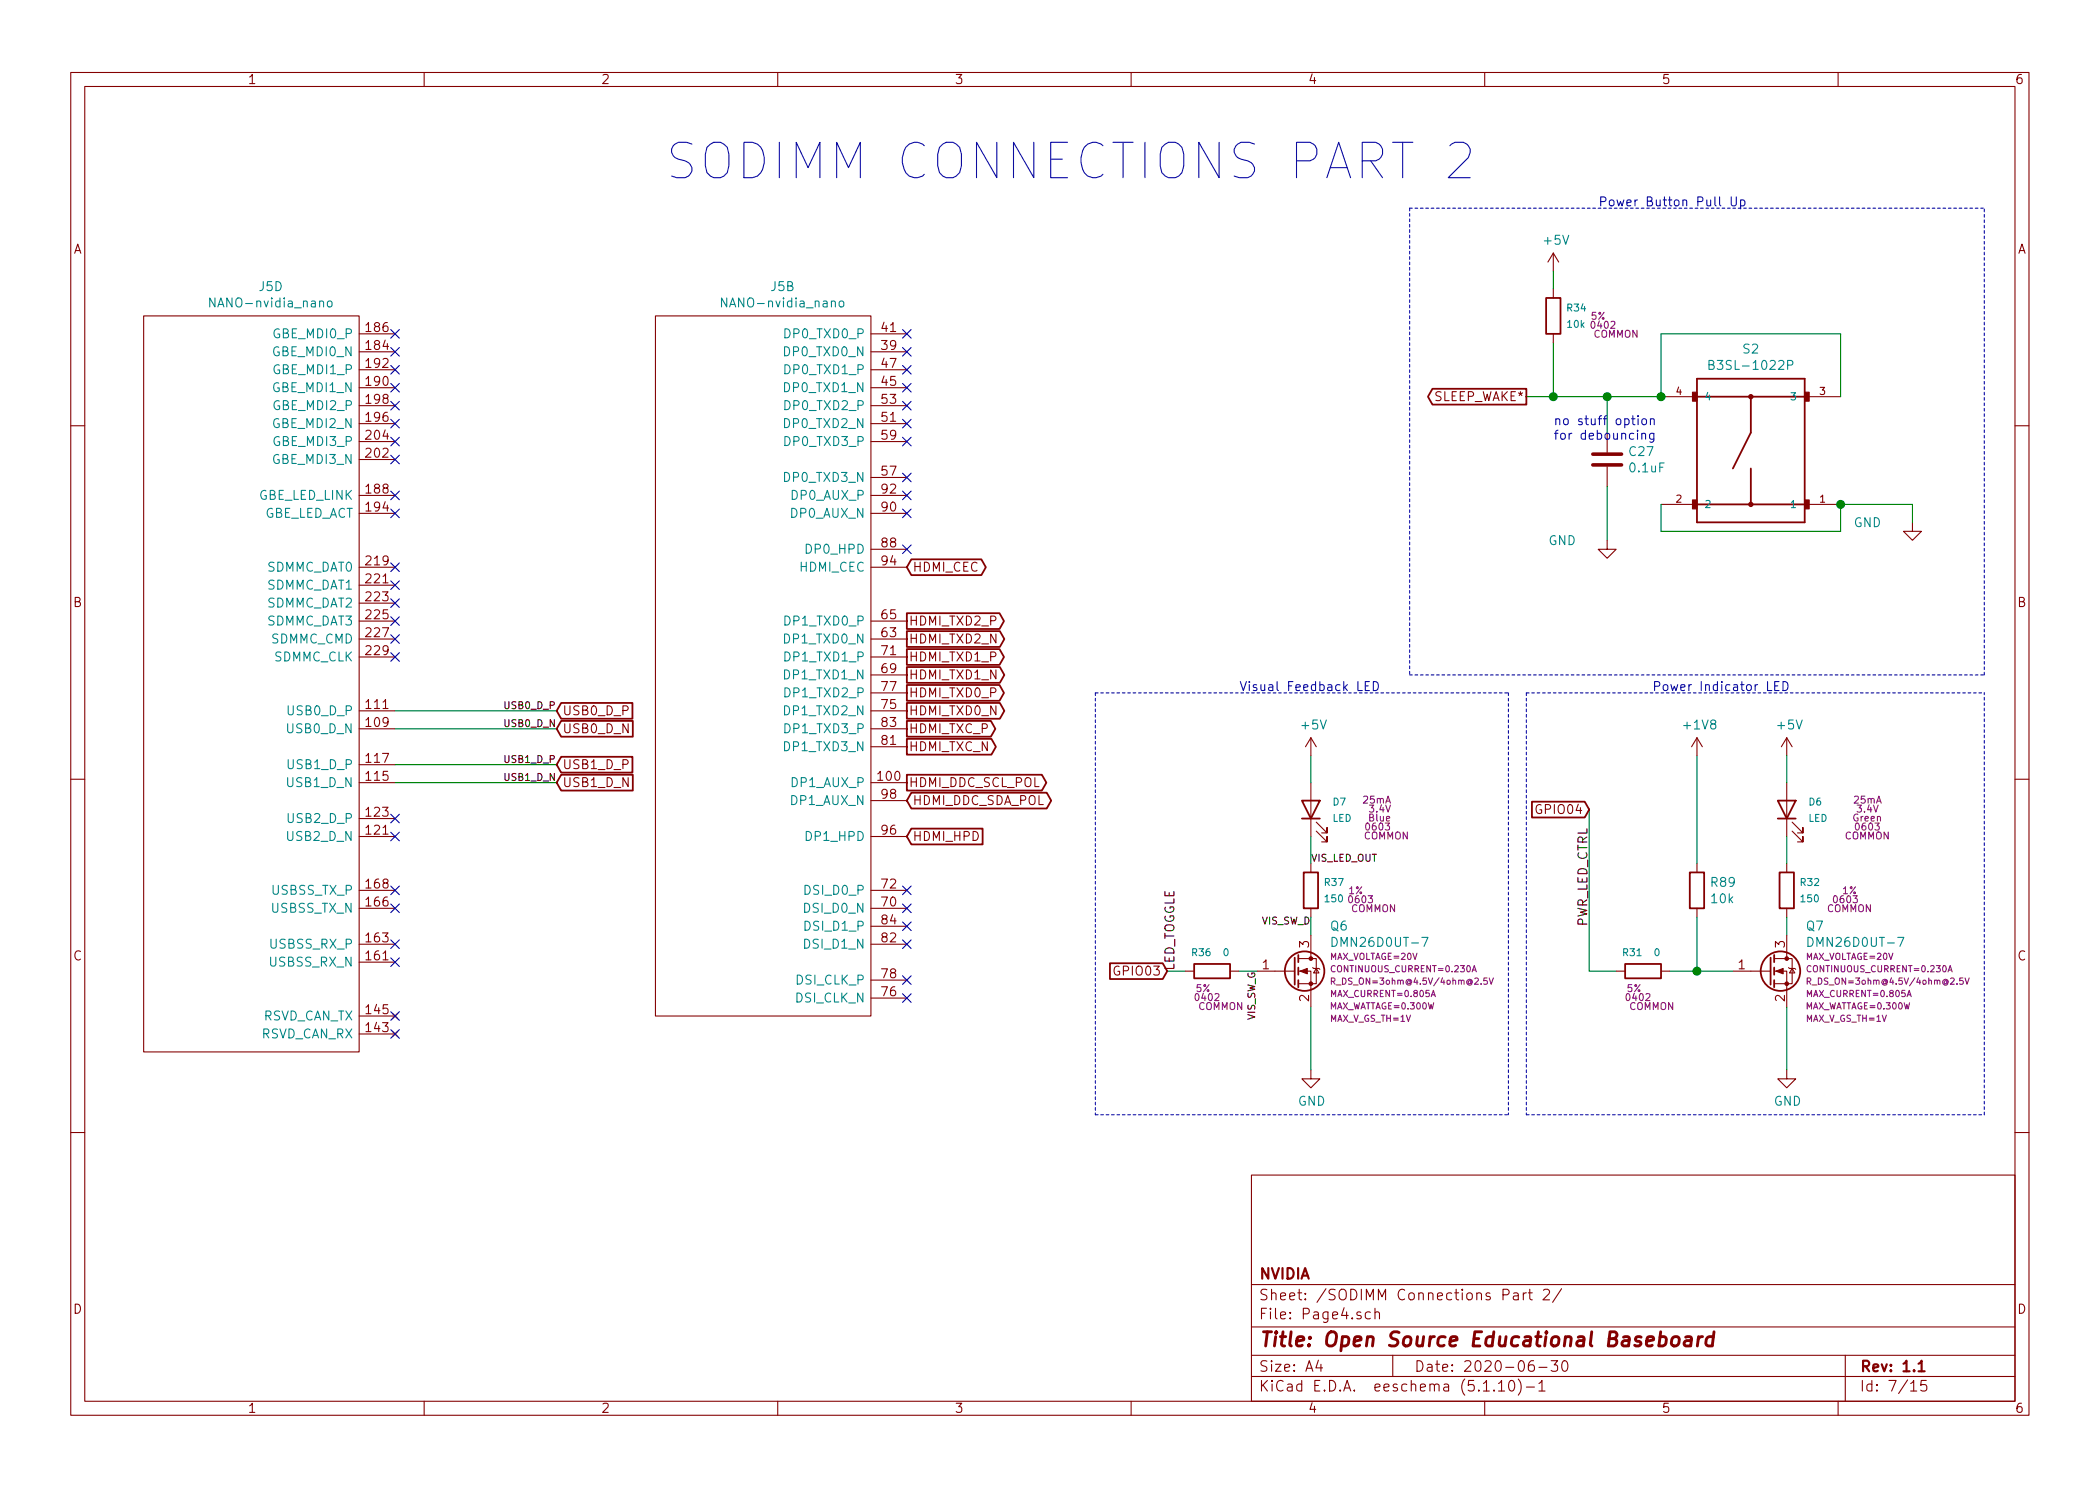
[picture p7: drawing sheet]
EESchema Schematic File Version 4
EELAYER 30 0
EELAYER END
$Descr A4 11693 8268
encoding utf-8
Sheet 7 15
Title "Open Source Educational Baseboard"
Date "2020-06-30"
Rev "1.1"
Comp "NVIDIA"
Comment1 ""
Comment2 ""
Comment3 ""
Comment4 ""
$EndDescr
NoConn ~ 2200 3150
NoConn ~ 2200 3250
NoConn ~ 2200 3350
NoConn ~ 2200 3450
NoConn ~ 2200 3550
NoConn ~ 2200 3650
NoConn ~ 2200 4950
NoConn ~ 2200 5050
NoConn ~ 2200 5250
NoConn ~ 2200 5350
NoConn ~ 2200 5650
NoConn ~ 2200 5750
NoConn ~ 2200 1850
NoConn ~ 2200 1950
NoConn ~ 2200 2050
NoConn ~ 2200 2150
NoConn ~ 2200 2250
NoConn ~ 2200 2350
NoConn ~ 2200 2450
NoConn ~ 2200 2550
NoConn ~ 2200 2750
NoConn ~ 2200 2850
Text GLabel 3100 4050 2    50   Input ~ 0
USB0_D_N
Text GLabel 3100 3950 2    50   Input ~ 0
USB0_D_P
Text GLabel 3100 4350 2    50   Input ~ 0
USB1_D_N
Text GLabel 3100 4250 2    50   Input ~ 0
USB1_D_P
NoConn ~ 2200 4550
NoConn ~ 2200 4650
Text GLabel 8500 2200 0    50   Output ~ 0
SLEEP_WAKE*
$Comp
L power:+5V #PWR?
U 1 1
P 8650 1500
AR Path="/5EE262A8/5F0F8FEC" Ref="#PWR?"  Part="1" 
AR Path="/5EFE3FB9/5F0F8FEC" Ref="#PWR?"  Part="1" 
AR Path="/5EF267A4/5F0F8FEC" Ref="#PWR072"  Part="1" 
F 0 "#PWR072" H 8650 1350 50  0001 C CNN
F 1 "+5V" H 8665 1673 50  0000 C CNN
F 2 "" H 8650 1500 50  0001 C CNN
F 3 "" H 8650 1500 50  0001 C CNN
	1    8650 1500
	1    0    0    -1  
$EndComp
Wire Wire Line
	8650 1900 8650 2200
Text Notes 8900 1150 0    50   ~ 0
Power Button Pull Up\n
Text Notes 3700 1000 0    197  ~ 0
SODIMM CONNECTIONS PART 2
Wire Wire Line
	8500 2200 8650 2200
Wire Notes Line
	11050 6200 11050 3850
Wire Notes Line
	8500 3850 8500 6200
Text Notes 9200 3850 0    50   ~ 0
Power Indicator LED\n
$Comp
L Device:R R34
U 1 1
P 8650 1750
F 0 "R34" H 8720 1796 39  0000 L CNN
F 1 "10k" H 8720 1705 39  0000 L CNN
F 2 "Resistor_SMD:R_0402_1005Metric" V 8580 1750 39  0001 C CNN
F 3 "~" H 8650 1750 39  0000 C CNN
F 4 "0402" H 8850 1700 39  0000 L CNN "Package"
F 5 "5%" H 8900 1750 39  0000 C CNN "Tolerance"
F 6 "COMMON" H 9000 1650 39  0000 C CNN "Part"
	1    8650 1750
	1    0    0    -1  
$EndComp
$Comp
L Device:C C27
U 1 1
P 8950 2550
F 0 "C27" H 9065 2596 50  0000 L CNN
F 1 "0.1uF" H 9065 2505 50  0000 L CNN
F 2 "Capacitor_SMD:C_0402_1005Metric" H 8988 2400 50  0001 C CNN
F 3 "~" H 8950 2550 50  0001 C CNN
	1    8950 2550
	1    0    0    -1  
$EndComp
Wire Wire Line
	8950 2200 8950 2400
Text Notes 8650 2450 0    50   ~ 0
no stuff option\nfor debouncing\n
$Comp
L CustomSymbols:SODIMM_260 J?
U 2 1
P 4250 1750
AR Path="/5EFE9D95" Ref="J?"  Part="2" 
AR Path="/5EF2B870/5EFE9D95" Ref="J?"  Part="2" 
AR Path="/5EF267A4/5EFE9D95" Ref="J5"  Part="2" 
F 0 "J5" H 4358 1915 50  0000 C CNN
F 1 "NANO-nvidia_nano" H 4358 1824 50  0000 C CNN
F 2 "Custom Footprints:SODIMM-DDR4_8mm-NANO" H 3900 1850 50  0001 L CNN
F 3 "" H 4250 1750 60  0001 C CNN
	2    4250 1750
	1    0    0    -1  
$EndComp
NoConn ~ 5050 1850
NoConn ~ 5050 1950
NoConn ~ 5050 2050
NoConn ~ 5050 2150
NoConn ~ 5050 2250
NoConn ~ 5050 2350
NoConn ~ 5050 2450
NoConn ~ 5050 2650
NoConn ~ 5050 2750
NoConn ~ 5050 2850
NoConn ~ 5050 3050
NoConn ~ 5050 4950
NoConn ~ 5050 5050
NoConn ~ 5050 5150
NoConn ~ 5050 5250
NoConn ~ 5050 5450
NoConn ~ 5050 5550
Text GLabel 5050 3450 2    50   Output ~ 0
HDMI_TXD2_P
Text GLabel 5050 3550 2    50   Output ~ 0
HDMI_TXD2_N
Text GLabel 5050 3650 2    50   Output ~ 0
HDMI_TXD1_P
Text GLabel 5050 3750 2    50   Output ~ 0
HDMI_TXD1_N
Text GLabel 5050 3850 2    50   Output ~ 0
HDMI_TXD0_P
Text GLabel 5050 3950 2    50   Output ~ 0
HDMI_TXD0_N
Text GLabel 5050 4050 2    50   Output ~ 0
HDMI_TXC_P
Text GLabel 5050 4150 2    50   Output ~ 0
HDMI_TXC_N
Text GLabel 5050 4350 2    50   Output ~ 0
HDMI_DDC_SCL_POL
Text GLabel 5050 4450 2    50   BiDi ~ 0
HDMI_DDC_SDA_POL
Text GLabel 5050 4650 2    50   Input ~ 0
HDMI_HPD
Text GLabel 5050 3150 2    50   BiDi ~ 0
HDMI_CEC
Wire Notes Line
	8500 3850 11050 3850
Text Label 8850 4600 3    50   ~ 0
PWR_LED_CTRL
Wire Wire Line
	8850 5400 9000 5400
Wire Notes Line
	8500 6200 11050 6200
$Comp
L Device:R R31
U 1 1
P 9150 5400
F 0 "R31" V 9250 5400 39  0000 L CNN
F 1 "0" V 9250 5300 39  0000 L CNN
F 2 "Resistor_SMD:R_0402_1005Metric" V 9080 5400 39  0001 C CNN
F 3 "~" H 9150 5400 39  0000 C CNN
F 4 "0402" V 9000 5350 39  0000 L CNN "Package"
F 5 "5%" V 9050 5450 39  0000 C CNN "Tolerance"
F 6 "COMMON" V 8950 5350 39  0000 C CNN "Part"
	1    9150 5400
	0    -1   -1   0   
$EndComp
Wire Wire Line
	9950 4200 9950 4350
Wire Wire Line
	9950 4650 9950 4800
Wire Wire Line
	9950 5100 9950 5200
Wire Wire Line
	9950 5600 9950 5950
$Comp
L power:GND #PWR070
U 1 1
P 9950 5950
F 0 "#PWR070" H 9950 5700 50  0001 C CNN
F 1 "GND" H 9955 5777 50  0000 C CNN
F 2 "" H 9950 5950 50  0001 C CNN
F 3 "" H 9950 5950 50  0001 C CNN
	1    9950 5950
	1    0    0    -1  
$EndComp
$Comp
L power:+5V #PWR069
U 1 1
P 9950 4200
F 0 "#PWR069" H 9950 4050 50  0001 C CNN
F 1 "+5V" H 9965 4373 50  0000 C CNN
F 2 "" H 9950 4200 50  0001 C CNN
F 3 "" H 9950 4200 50  0001 C CNN
	1    9950 4200
	1    0    0    -1  
$EndComp
$Comp
L Device:LED D6
U 1 1
P 9950 4500
F 0 "D6" V 9989 4382 39  0000 R CNN
F 1 "LED" V 9898 4382 39  0000 R CNN
F 2 "LED_SMD:LED_0603_1608Metric" H 9950 4500 39  0001 C CNN
F 3 "~" H 9950 4500 39  0001 C CNN
F 4 "25mA" V 10000 4050 39  0000 C CNN "Current"
F 5 "3.4V" V 9950 4050 39  0000 C CNN "Voltage"
F 6 "Green" V 9900 4050 39  0000 C CNN "Color"
F 7 "0603" V 9850 4050 39  0000 C CNN "Package"
F 8 "COMMON" V 9800 4050 39  0000 C CNN "Part"
	1    9950 4500
	0    -1   -1   0   
$EndComp
$Comp
L Device:R R32
U 1 1
P 9950 4950
F 0 "R32" H 10020 4996 39  0000 L CNN
F 1 "150" H 10020 4905 39  0000 L CNN
F 2 "Resistor_SMD:R_0603_1608Metric" V 9880 4950 39  0001 C CNN
F 3 "~" H 9950 4950 39  0000 C CNN
F 4 "0603" H 10200 4900 39  0000 L CNN "Package"
F 5 "1%" H 10300 4950 39  0000 C CNN "Tolerance"
F 6 "COMMON" H 10300 4850 39  0000 C CNN "Part"
	1    9950 4950
	1    0    0    -1  
$EndComp
Text GLabel 8850 4500 0    50   Input ~ 0
GPIO04
Connection ~ 8650 2200
Connection ~ 8950 2200
Wire Wire Line
	8950 2200 8650 2200
Wire Wire Line
	8950 2700 8950 3000
Wire Wire Line
	9250 2200 8950 2200
$Comp
L DownloadedSymbols:B3SL-1022P S3
U 1 1
P 9750 2500
AR Path="/5F1CE4C3" Ref="S3"  Part="1" 
AR Path="/5EF267A4/5F1CE4C3" Ref="S2"  Part="1" 
F 0 "S2" H 9750 3067 50  0000 C CNN
F 1 "B3SL-1022P" H 9750 2976 50  0000 C CNN
F 2 "Crystal:Crystal_SMD_7050-4Pin_7.0x5.0mm" H 9750 2500 50  0001 L BNN
F 3 "Omron" H 9750 2500 50  0001 L BNN
	1    9750 2500
	1    0    0    -1  
$EndComp
$Comp
L power:GND #PWR?
U 1 1
P 10650 2900
AR Path="/5EE262A8/5F0F8FE6" Ref="#PWR?"  Part="1" 
AR Path="/5EFE3FB9/5F0F8FE6" Ref="#PWR?"  Part="1" 
AR Path="/5EF267A4/5F0F8FE6" Ref="#PWR074"  Part="1" 
F 0 "#PWR074" H 10650 2650 50  0001 C CNN
F 1 "GND" H 10400 2900 50  0000 C CNN
F 2 "" H 10650 2900 50  0001 C CNN
F 3 "" H 10650 2900 50  0001 C CNN
	1    10650 2900
	1    0    0    -1  
$EndComp
Wire Wire Line
	9250 2200 9250 1850
Wire Wire Line
	9250 1850 10250 1850
Wire Wire Line
	10250 1850 10250 2200
Wire Wire Line
	9250 2950 10250 2950
Wire Wire Line
	10250 2950 10250 2800
Wire Wire Line
	9250 2800 9250 2950
Wire Wire Line
	10650 2800 10250 2800
Connection ~ 10250 2800
Connection ~ 9250 2200
$Comp
L power:GND #PWR?
U 1 1
P 8950 3000
AR Path="/5EE262A8/5F1E01C1" Ref="#PWR?"  Part="1" 
AR Path="/5EFE3FB9/5F1E01C1" Ref="#PWR?"  Part="1" 
AR Path="/5EF267A4/5F1E01C1" Ref="#PWR0185"  Part="1" 
F 0 "#PWR0185" H 8950 2750 50  0001 C CNN
F 1 "GND" H 8700 3000 50  0000 C CNN
F 2 "" H 8950 3000 50  0001 C CNN
F 3 "" H 8950 3000 50  0001 C CNN
	1    8950 3000
	1    0    0    -1  
$EndComp
Wire Notes Line
	7850 3750 11050 3750
Wire Notes Line
	11050 3750 11050 1150
Wire Notes Line
	7850 1150 7850 3750
Wire Notes Line
	7850 1150 11050 1150
Wire Wire Line
	10650 2800 10650 2900
Wire Notes Line
	6100 3850 6100 6200
Text Notes 6900 3850 0    50   ~ 0
Visual Feedback LED\n
Text Label 6550 5400 1    50   ~ 0
LED_TOGGLE
$Comp
L Device:R R36
U 1 1
P 6750 5400
F 0 "R36" V 6850 5400 39  0000 L CNN
F 1 "0" V 6850 5300 39  0000 L CNN
F 2 "Resistor_SMD:R_0402_1005Metric" V 6680 5400 39  0001 C CNN
F 3 "~" H 6750 5400 39  0000 C CNN
F 4 "0402" V 6600 5350 39  0000 L CNN "Package"
F 5 "5%" V 6650 5450 39  0000 C CNN "Tolerance"
F 6 "COMMON" V 6550 5350 39  0000 C CNN "Part"
	1    6750 5400
	0    -1   -1   0   
$EndComp
Wire Wire Line
	7300 4200 7300 4350
Wire Wire Line
	7300 4650 7300 4800
$Comp
L power:GND #PWR0187
U 1 1
P 7300 5950
F 0 "#PWR0187" H 7300 5700 50  0001 C CNN
F 1 "GND" H 7305 5777 50  0000 C CNN
F 2 "" H 7300 5950 50  0001 C CNN
F 3 "" H 7300 5950 50  0001 C CNN
	1    7300 5950
	1    0    0    -1  
$EndComp
$Comp
L power:+5V #PWR0186
U 1 1
P 7300 4200
F 0 "#PWR0186" H 7300 4050 50  0001 C CNN
F 1 "+5V" H 7315 4373 50  0000 C CNN
F 2 "" H 7300 4200 50  0001 C CNN
F 3 "" H 7300 4200 50  0001 C CNN
	1    7300 4200
	1    0    0    -1  
$EndComp
$Comp
L Device:LED D7
U 1 1
P 7300 4500
F 0 "D7" V 7339 4382 39  0000 R CNN
F 1 "LED" V 7248 4382 39  0000 R CNN
F 2 "LED_SMD:LED_0603_1608Metric" H 7300 4500 39  0001 C CNN
F 3 "~" H 7300 4500 39  0001 C CNN
F 4 "25mA" V 7350 4050 39  0000 L CNN "Current"
F 5 "3.4V" V 7300 4050 39  0000 L CNN "Voltage"
F 6 "Blue" V 7250 4050 39  0000 L CNN "Color"
F 7 "0603" V 7200 4050 39  0000 L CNN "Package"
F 8 "COMMON" V 7150 3950 39  0000 L CNN "Part"
	1    7300 4500
	0    -1   -1   0   
$EndComp
$Comp
L Device:R R37
U 1 1
P 7300 4950
F 0 "R37" H 7370 4996 39  0000 L CNN
F 1 "150" H 7370 4905 39  0000 L CNN
F 2 "Resistor_SMD:R_0603_1608Metric" V 7230 4950 39  0001 C CNN
F 3 "~" H 7300 4950 39  0000 C CNN
F 4 "0603" H 7500 4900 39  0000 L CNN "Package"
F 5 "1%" H 7550 4950 39  0000 C CNN "Tolerance"
F 6 "COMMON" H 7650 4850 39  0000 C CNN "Part"
	1    7300 4950
	1    0    0    -1  
$EndComp
Text GLabel 6500 5400 0    50   Input ~ 0
GPIO03
$Comp
L CustomSymbols:SODIMM_260 J?
U 4 1
P 1400 1750
AR Path="/5F0069E9" Ref="J?"  Part="4" 
AR Path="/5EF267A4/5F0069E9" Ref="J5"  Part="4" 
F 0 "J5" H 1508 1915 50  0000 C CNN
F 1 "NANO-nvidia_nano" H 1508 1824 50  0000 C CNN
F 2 "Custom Footprints:SODIMM-DDR4_8mm-NANO" H 1050 1850 50  0001 L CNN
F 3 "" H 1400 1750 60  0001 C CNN
	4    1400 1750
	1    0    0    -1  
$EndComp
Wire Wire Line
	6500 5400 6600 5400
Wire Notes Line
	6100 3850 8400 3850
Wire Notes Line
	6100 6200 8400 6200
Wire Notes Line
	8400 3850 8400 6200
Wire Wire Line
	8850 4500 8850 5400
Wire Wire Line
	8650 1500 8650 1600
Text Label 2800 4050 0    39   ~ 0
USB0_D_N
Text Label 2800 3950 0    39   ~ 0
USB0_D_P
Text Label 2800 4350 0    39   ~ 0
USB1_D_N
Text Label 2800 4250 0    39   ~ 0
USB1_D_P
Text Label 7300 4800 0    39   ~ 0
VIS_LED_OUT
Text Label 7300 5150 2    39   ~ 0
VIS_SW_D
Text Label 7000 5400 3    39   ~ 0
VIS_SW_G
Wire Wire Line
	7300 5200 7300 5100
Wire Wire Line
	7300 5600 7300 5950
Wire Wire Line
	6900 5400 7000 5400
Wire Wire Line
	2200 4350 3100 4350
Wire Wire Line
	2200 4250 3100 4250
Wire Wire Line
	2200 4050 3100 4050
Wire Wire Line
	2200 3950 3100 3950
$Comp
L Transistor_FET:2N7002 Q?
U 1 1
P 7200 5400
AR Path="/5EF6A45F/60DFD850" Ref="Q?"  Part="1" 
AR Path="/5EF267A4/60DFD850" Ref="Q6"  Part="1" 
AR Path="/5EEF7C46/60DFD850" Ref="Q?"  Part="1" 
F 0 "Q6" H 7404 5653 50  0000 L CNN
F 1 "DMN26D0UT-7" H 7404 5562 50  0000 L CNN
F 2 "Package_TO_SOT_SMD:SOT-523" H 7400 5325 50  0001 L CIN
F 3 "https://www.diodes.com/assets/Datasheets/ds31854.pdf" H 7200 5400 50  0001 L CNN
F 4 "MAX_VOLTAGE=20V" H 7404 5482 35  0000 L CNN "MAX_VOLTAGE"
F 5 "CONTINUOUS_CURRENT=0.230A" H 7404 5413 35  0000 L CNN "CONTINUOUS_CURRENT"
F 6 "R_DS_ON=3ohm@4.5V/4ohm@2.5V" H 7404 5344 35  0000 L CNN "R_DS_ON"
F 7 "MAX_CURRENT=0.805A" H 7404 5275 35  0000 L CNN "MAX_CURRENT"
F 8 "MAX_WATTAGE=0.300W" H 7404 5206 35  0000 L CNN "MAX_WATTAGE"
F 9 "MAX_V_GS_TH=1V" H 7404 5137 35  0000 L CNN "V_GS_TH_MAX"
	1    7200 5400
	1    0    0    -1  
$EndComp
$Comp
L Transistor_FET:2N7002 Q?
U 1 1
P 9850 5400
AR Path="/5EF6A45F/60E00A1C" Ref="Q?"  Part="1" 
AR Path="/5EF267A4/60E00A1C" Ref="Q7"  Part="1" 
AR Path="/5EEF7C46/60E00A1C" Ref="Q?"  Part="1" 
F 0 "Q7" H 10054 5653 50  0000 L CNN
F 1 "DMN26D0UT-7" H 10054 5562 50  0000 L CNN
F 2 "Package_TO_SOT_SMD:SOT-523" H 10050 5325 50  0001 L CIN
F 3 "https://www.diodes.com/assets/Datasheets/ds31854.pdf" H 9850 5400 50  0001 L CNN
F 4 "MAX_VOLTAGE=20V" H 10054 5482 35  0000 L CNN "MAX_VOLTAGE"
F 5 "CONTINUOUS_CURRENT=0.230A" H 10054 5413 35  0000 L CNN "CONTINUOUS_CURRENT"
F 6 "R_DS_ON=3ohm@4.5V/4ohm@2.5V" H 10054 5344 35  0000 L CNN "R_DS_ON"
F 7 "MAX_CURRENT=0.805A" H 10054 5275 35  0000 L CNN "MAX_CURRENT"
F 8 "MAX_WATTAGE=0.300W" H 10054 5206 35  0000 L CNN "MAX_WATTAGE"
F 9 "MAX_V_GS_TH=1V" H 10054 5137 35  0000 L CNN "V_GS_TH_MAX"
	1    9850 5400
	1    0    0    -1  
$EndComp
Wire Wire Line
	9300 5400 9450 5400
Wire Wire Line
	9450 5400 9450 5100
Connection ~ 9450 5400
Wire Wire Line
	9450 5400 9650 5400
$Comp
L Device:R R89
U 1 1
P 9450 4950
F 0 "R89" H 9520 4996 50  0000 L CNN
F 1 "10k" H 9520 4905 50  0000 L CNN
F 2 "Resistor_SMD:R_0402_1005Metric" V 9380 4950 50  0001 C CNN
F 3 "~" H 9450 4950 50  0001 C CNN
	1    9450 4950
	1    0    0    -1  
$EndComp
$Comp
L power:+1V8 #PWR023
U 1 1
P 9450 4200
F 0 "#PWR023" H 9450 4050 50  0001 C CNN
F 1 "+1V8" H 9465 4373 50  0000 C CNN
F 2 "" H 9450 4200 50  0001 C CNN
F 3 "" H 9450 4200 50  0001 C CNN
	1    9450 4200
	1    0    0    -1  
$EndComp
Wire Wire Line
	9450 4200 9450 4800
$EndSCHEMATC
